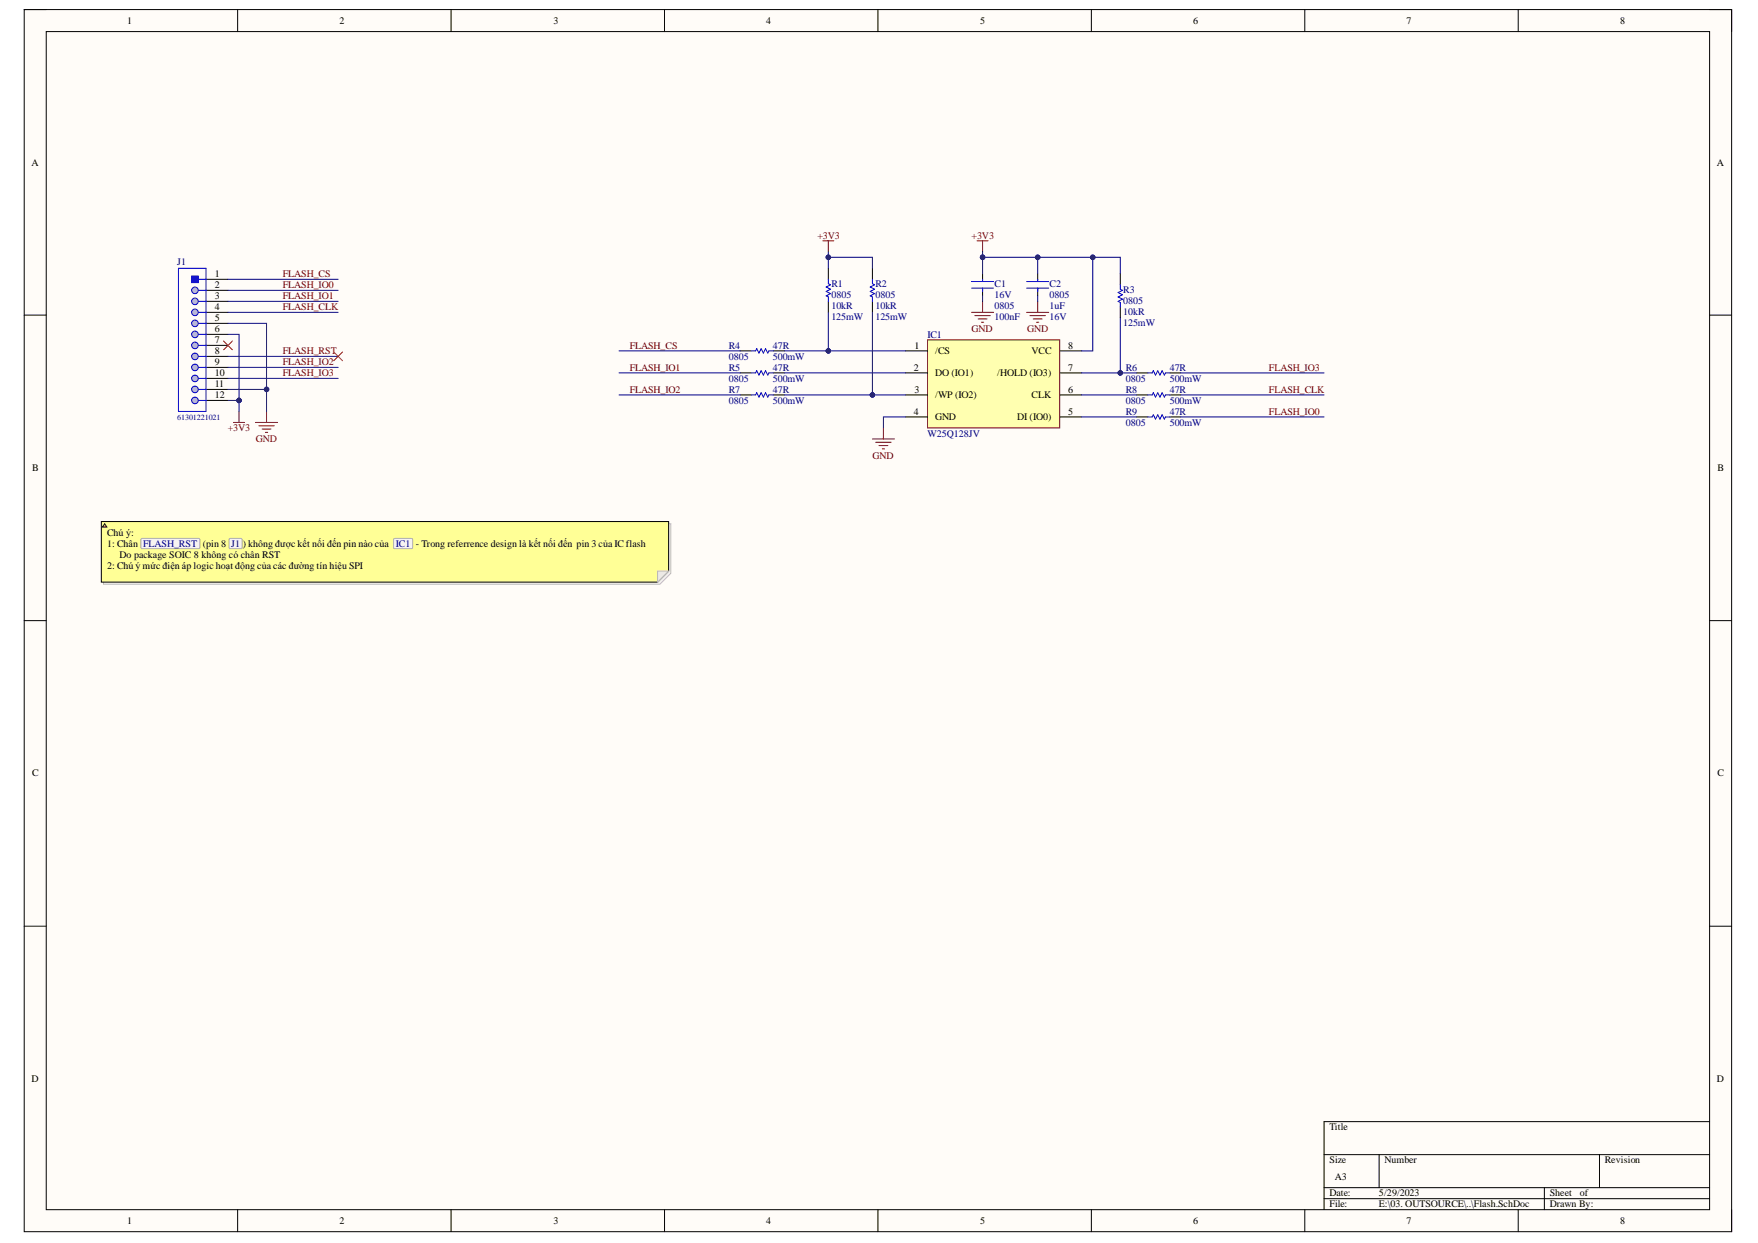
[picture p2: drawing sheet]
# Altium project Flash Pmod.PrjPcb
2 sheets, 13 parts. Net scope: global (net labels, ports and power ports of the same name join across sheets).
Board file: Flash Pmod.PcbDoc
Sheets:
  Title Page.SchDoc
  Flash.SchDoc

## Sheet Title Page.SchDoc
size A3; SheetNumber: 1; SheetTotal: 2

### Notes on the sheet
- Flash Pmod
- Revision
- Date
- REVISION HISTORY
- Description
- Table of Contents
- 1.0
- 29/05/2023
- Created
- 1
- 2
- 3
- Title Page
- Block Diagram
- 4
- 5
- 6
- 7
- 8
- 9
- 10
- 11
- 12

## Sheet Flash.SchDoc
size A3; SheetNumber: 2; SheetTotal: 2

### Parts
C1  Voltage Rating: 16V  Case Code (Imperial): 0805  Capacitance: 100nF  [FP-0805-L_2_01_0_2-W_1_25-IPC_B]  (hidden comment: 08051C104KAT2A)
C2  value 1uF  Case/Package: 0805  Voltage Rating: 16V  [FP-0805-L_2_01_0_2-W_1_25-IPC_B]  (hidden comment: C0805C105K4PACTU)
IC1  W25Q128JV  [SOIC127P790X216-8N]
J1  61301221021  [61301221021]
R1  value 10kR  Case/Package: 0805  Power Rating: 125mW  [RESC2013X70X40LL20T20]  (hidden comment: RC0805FR-0710KL)
R2  value 10kR  Case/Package: 0805  Power Rating: 125mW  [RESC2013X70X40LL20T20]  (hidden comment: RC0805FR-0710KL)
R3  value 10kR  Case/Package: 0805  Power Rating: 125mW  [RESC2013X70X40LL20T20]  (hidden comment: RC0805FR-0710KL)
R4  value 47R  Case Code (Imperial): 0805  Power Rating: 500mW  [RESC2013X70X40LL20T20]  (hidden comment: ERJ-P6WF47R0V)
R5  value 47R  Case Code (Imperial): 0805  Power Rating: 500mW  [RESC2013X70X40LL20T20]  (hidden comment: ERJ-P6WF47R0V)
R6  value 47R  Case Code (Imperial): 0805  Power Rating: 500mW  [RESC2013X70X40LL20T20]  (hidden comment: ERJ-P6WF47R0V)
R7  value 47R  Case Code (Imperial): 0805  Power Rating: 500mW  [RESC2013X70X40LL20T20]  (hidden comment: ERJ-P6WF47R0V)
R8  value 47R  Case Code (Imperial): 0805  Power Rating: 500mW  [RESC2013X70X40LL20T20]  (hidden comment: ERJ-P6WF47R0V)
R9  value 47R  Case Code (Imperial): 0805  Power Rating: 500mW  [RESC2013X70X40LL20T20]  (hidden comment: ERJ-P6WF47R0V)

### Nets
+3V3: C1.2 C2.2 IC1.8(VCC) J1.6 J1.12 R1.1 R2.1 R3.1
GND: C1.1 C2.1 IC1.4(GND) J1.5 J1.11
FLASH_CLK: J1.4 R8.1
FLASH_CS: J1.1 R4.2
FLASH_IO0: J1.2 R9.1
FLASH_IO1: J1.3 R5.2
FLASH_IO2: J1.9 R7.2
FLASH_IO3: J1.10 R6.1
FLASH_RST: J1.8
NetIC1_1: IC1.1(/CS) R1.2 R4.1
NetIC1_2: IC1.2(DO_(IO1)) R5.1
NetIC1_3: IC1.3(/WP_(IO2)) R2.2 R7.1
NetIC1_5: IC1.5(DI_(IO0)) R9.2
NetIC1_6: IC1.6(CLK) R8.2
NetIC1_7: IC1.7(/HOLD_(IO3)) R3.2 R6.2

Not connected (* = marked no-connect by the designer): J1 7*

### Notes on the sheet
- Chú ý:
  1: Chân @{"Id":"NPLCUBMM\DHBQSOPL"} (pin 8 @{"Id":"NPLCUBMM\ZDIOTYQJ"}) không được kết nối đến pin nào của @{"Id":"NPLCUBMM\TYJIAVIN"} - Trong referrence design là kết nối đến  pin 3 của IC flash
  Do package SOIC 8 không có chân RST
  2: Chú ý mức điện áp logic hoạt động của các đường tín hiệu SPI
